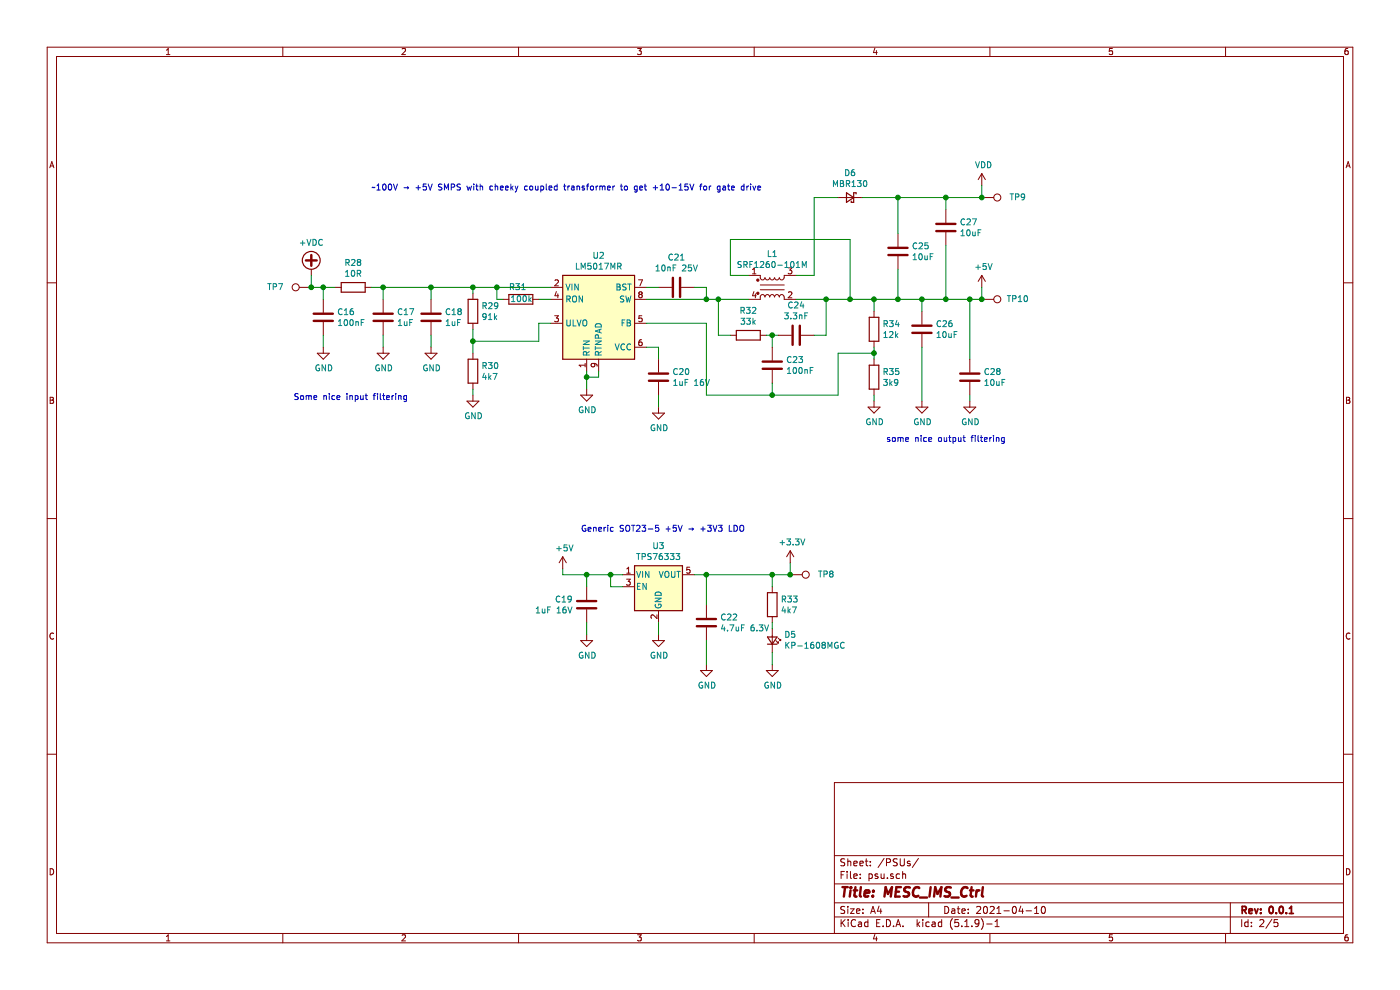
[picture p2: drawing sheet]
EESchema Schematic File Version 4
EELAYER 30 0
EELAYER END
$Descr A4 11693 8268
encoding utf-8
Sheet 2 5
Title "MESC_IMS_Ctrl"
Date "2021-04-10"
Rev "0.0.1"
Comp ""
Comment1 ""
Comment2 ""
Comment3 ""
Comment4 ""
$EndDescr
$Comp
L Regulator_Switching:LM5017MR U2
U 1 1
P 5000 2600
F 0 "U2" H 5000 3067 50  0000 C CNN
F 1 "LM5017MR" H 5000 2976 50  0000 C CNN
F 2 "Package_SO:SOIC-8-1EP_3.9x4.9mm_P1.27mm_EP2.95x4.9mm_Mask2.71x3.4mm_ThermalVias" H 5050 2150 50  0001 L CIN
F 3 "http://www.ti.com/lit/ds/symlink/lm5017.pdf" H 5000 2600 50  0001 C CNN
F 4 "C34355" H 5000 2600 50  0001 C CNN "LCSC"
	1    5000 2600
	1    0    0    -1  
$EndComp
$Comp
L power:GND #PWR0118
U 1 1
P 4900 3250
F 0 "#PWR0118" H 4900 3000 50  0001 C CNN
F 1 "GND" H 4905 3077 50  0000 C CNN
F 2 "" H 4900 3250 50  0001 C CNN
F 3 "" H 4900 3250 50  0001 C CNN
	1    4900 3250
	1    0    0    -1  
$EndComp
$Comp
L power:GND #PWR0119
U 1 1
P 2700 2900
F 0 "#PWR0119" H 2700 2650 50  0001 C CNN
F 1 "GND" H 2705 2727 50  0000 C CNN
F 2 "" H 2700 2900 50  0001 C CNN
F 3 "" H 2700 2900 50  0001 C CNN
	1    2700 2900
	1    0    0    -1  
$EndComp
$Comp
L power:GND #PWR0120
U 1 1
P 3200 2900
F 0 "#PWR0120" H 3200 2650 50  0001 C CNN
F 1 "GND" H 3205 2727 50  0000 C CNN
F 2 "" H 3200 2900 50  0001 C CNN
F 3 "" H 3200 2900 50  0001 C CNN
	1    3200 2900
	1    0    0    -1  
$EndComp
$Comp
L power:GND #PWR0121
U 1 1
P 3600 2900
F 0 "#PWR0121" H 3600 2650 50  0001 C CNN
F 1 "GND" H 3605 2727 50  0000 C CNN
F 2 "" H 3600 2900 50  0001 C CNN
F 3 "" H 3600 2900 50  0001 C CNN
	1    3600 2900
	1    0    0    -1  
$EndComp
$Comp
L power:GND #PWR0125
U 1 1
P 5900 5550
F 0 "#PWR0125" H 5900 5300 50  0001 C CNN
F 1 "GND" H 5905 5377 50  0000 C CNN
F 2 "" H 5900 5550 50  0001 C CNN
F 3 "" H 5900 5550 50  0001 C CNN
	1    5900 5550
	1    0    0    -1  
$EndComp
$Comp
L power:GND #PWR0126
U 1 1
P 4900 5300
F 0 "#PWR0126" H 4900 5050 50  0001 C CNN
F 1 "GND" H 4905 5127 50  0000 C CNN
F 2 "" H 4900 5300 50  0001 C CNN
F 3 "" H 4900 5300 50  0001 C CNN
	1    4900 5300
	1    0    0    -1  
$EndComp
$Comp
L power:GND #PWR0127
U 1 1
P 5500 5300
F 0 "#PWR0127" H 5500 5050 50  0001 C CNN
F 1 "GND" H 5505 5127 50  0000 C CNN
F 2 "" H 5500 5300 50  0001 C CNN
F 3 "" H 5500 5300 50  0001 C CNN
	1    5500 5300
	1    0    0    -1  
$EndComp
Wire Wire Line
	5500 5200 5500 5300
Wire Wire Line
	5000 3100 5000 3150
Wire Wire Line
	5000 3150 4900 3150
Wire Wire Line
	4900 3150 4900 3100
Wire Wire Line
	4900 3150 4900 3250
Connection ~ 4900 3150
$Comp
L Device:R R29
U 1 1
P 3950 2600
F 0 "R29" H 4020 2646 50  0000 L CNN
F 1 "91k" H 4020 2555 50  0000 L CNN
F 2 "Resistor_SMD:R_0402_1005Metric" V 3880 2600 50  0001 C CNN
F 3 "~" H 3950 2600 50  0001 C CNN
F 4 "C4147" H 3950 2600 50  0001 C CNN "LCSC"
	1    3950 2600
	1    0    0    -1  
$EndComp
$Comp
L Device:R R30
U 1 1
P 3950 3100
F 0 "R30" H 4020 3146 50  0000 L CNN
F 1 "4k7" H 4020 3055 50  0000 L CNN
F 2 "Resistor_SMD:R_0402_1005Metric" V 3880 3100 50  0001 C CNN
F 3 "~" H 3950 3100 50  0001 C CNN
F 4 "C25900" H 3950 3100 50  0001 C CNN "LCSC"
	1    3950 3100
	1    0    0    -1  
$EndComp
$Comp
L power:GND #PWR0128
U 1 1
P 3950 3300
F 0 "#PWR0128" H 3950 3050 50  0001 C CNN
F 1 "GND" H 3955 3127 50  0000 C CNN
F 2 "" H 3950 3300 50  0001 C CNN
F 3 "" H 3950 3300 50  0001 C CNN
	1    3950 3300
	1    0    0    -1  
$EndComp
Wire Wire Line
	3950 3300 3950 3250
Wire Wire Line
	3950 2950 3950 2850
Connection ~ 3950 2850
Wire Wire Line
	3950 2850 3950 2750
Wire Wire Line
	4600 2700 4500 2700
Wire Wire Line
	4500 2700 4500 2850
Wire Wire Line
	5200 4900 5100 4900
Wire Wire Line
	5100 4900 5100 4800
Wire Wire Line
	5100 4800 5200 4800
Wire Wire Line
	5100 4800 4900 4800
Connection ~ 5100 4800
$Comp
L power:+5V #PWR0129
U 1 1
P 4700 4750
F 0 "#PWR0129" H 4700 4600 50  0001 C CNN
F 1 "+5V" H 4715 4923 50  0000 C CNN
F 2 "" H 4700 4750 50  0001 C CNN
F 3 "" H 4700 4750 50  0001 C CNN
	1    4700 4750
	1    0    0    -1  
$EndComp
$Comp
L Device:C C19
U 1 1
P 4900 5050
F 0 "C19" H 5015 5096 50  0000 L CNN
F 1 "1uF 16V" H 5015 5005 50  0000 L CNN
F 2 "Capacitor_SMD:C_0603_1608Metric" H 4938 4900 50  0001 C CNN
F 3 "~" H 4900 5050 50  0001 C CNN
F 4 "C15849" H 4900 5050 50  0001 C CNN "LCSC"
	1    4900 5050
	-1   0    0    -1  
$EndComp
Wire Wire Line
	4900 4900 4900 4800
Connection ~ 4900 4800
Wire Wire Line
	4900 5200 4900 5300
Wire Wire Line
	4700 4750 4700 4800
Wire Wire Line
	4700 4800 4900 4800
$Comp
L Device:C C22
U 1 1
P 5900 5200
F 0 "C22" H 5785 5246 50  0000 R CNN
F 1 "4.7uF 6.3V" H 5785 5155 50  0000 R CNN
F 2 "Capacitor_SMD:C_0805_2012Metric" H 5938 5050 50  0001 C CNN
F 3 "~" H 5900 5200 50  0001 C CNN
F 4 "C1779" H 5900 5200 50  0001 C CNN "LCSC"
	1    5900 5200
	-1   0    0    -1  
$EndComp
Wire Wire Line
	5900 5050 5900 4800
Text Notes 4850 4450 0    50   ~ 0
Generic SOT23-5 +5V → +3V3 LDO
Text Notes 3100 1600 0    50   ~ 0
~~100V → +5V SMPS with cheeky coupled transformer to get +10-15V for gate drive
Text Notes 2450 3350 0    50   ~ 0
Some nice input filtering
Text Notes 7400 3700 0    50   ~ 0
some nice output filtering
$Comp
L power:+VDC #PWR0130
U 1 1
P 2600 2300
F 0 "#PWR0130" H 2600 2200 50  0001 C CNN
F 1 "+VDC" H 2600 2575 50  0000 C CNN
F 2 "" H 2600 2300 50  0001 C CNN
F 3 "" H 2600 2300 50  0001 C CNN
	1    2600 2300
	1    0    0    -1  
$EndComp
$Comp
L power:VDD #PWR038
U 1 1
P 8200 1550
F 0 "#PWR038" H 8200 1400 50  0001 C CNN
F 1 "VDD" H 8215 1723 50  0000 C CNN
F 2 "" H 8200 1550 50  0001 C CNN
F 3 "" H 8200 1550 50  0001 C CNN
	1    8200 1550
	1    0    0    -1  
$EndComp
$Comp
L Regulator_Linear:TPS76333 U3
U 1 1
P 5500 4900
F 0 "U3" H 5500 5242 50  0000 C CNN
F 1 "TPS76333" H 5500 5151 50  0000 C CNN
F 2 "Package_TO_SOT_SMD:SOT-23-5" H 5500 5225 50  0001 C CIN
F 3 "http://www.ti.com/lit/ds/symlink/tps763.pdf" H 5500 4900 50  0001 C CNN
F 4 "C160916" H 5500 4900 50  0001 C CNN "LCSC"
	1    5500 4900
	1    0    0    -1  
$EndComp
$Comp
L Device:C C21
U 1 1
P 5650 2400
F 0 "C21" V 5398 2400 50  0000 C CNN
F 1 "10nF 25V" V 5489 2400 50  0000 C CNN
F 2 "Capacitor_SMD:C_0603_1608Metric" H 5688 2250 50  0001 C CNN
F 3 "~" H 5650 2400 50  0001 C CNN
F 4 "C57112" H 5650 2400 50  0001 C CNN "LCSC"
	1    5650 2400
	0    1    1    0   
$EndComp
Wire Wire Line
	5400 2400 5500 2400
Wire Wire Line
	5400 2500 5900 2500
Wire Wire Line
	5900 2500 5900 2400
Wire Wire Line
	5900 2400 5800 2400
Connection ~ 5900 2500
$Comp
L Device:C C20
U 1 1
P 5500 3150
F 0 "C20" H 5615 3196 50  0000 L CNN
F 1 "1uF 16V" H 5615 3105 50  0000 L CNN
F 2 "Capacitor_SMD:C_0603_1608Metric" H 5538 3000 50  0001 C CNN
F 3 "~" H 5500 3150 50  0001 C CNN
F 4 "C15849" H 5500 3150 50  0001 C CNN "LCSC"
	1    5500 3150
	1    0    0    -1  
$EndComp
$Comp
L power:GND #PWR033
U 1 1
P 5500 3400
F 0 "#PWR033" H 5500 3150 50  0001 C CNN
F 1 "GND" H 5505 3227 50  0000 C CNN
F 2 "" H 5500 3400 50  0001 C CNN
F 3 "" H 5500 3400 50  0001 C CNN
	1    5500 3400
	1    0    0    -1  
$EndComp
Wire Wire Line
	5400 2900 5500 2900
Wire Wire Line
	5500 2900 5500 3000
Wire Wire Line
	5500 3300 5500 3400
$Comp
L Device:R R34
U 1 1
P 7300 2750
F 0 "R34" H 7370 2796 50  0000 L CNN
F 1 "12k" H 7370 2705 50  0000 L CNN
F 2 "Resistor_SMD:R_0402_1005Metric" V 7230 2750 50  0001 C CNN
F 3 "~" H 7300 2750 50  0001 C CNN
F 4 "C25752" H 7300 2750 50  0001 C CNN "LCSC"
	1    7300 2750
	1    0    0    -1  
$EndComp
$Comp
L Device:R R35
U 1 1
P 7300 3150
F 0 "R35" H 7370 3196 50  0000 L CNN
F 1 "3k9" H 7370 3105 50  0000 L CNN
F 2 "Resistor_SMD:R_0402_1005Metric" V 7230 3150 50  0001 C CNN
F 3 "~" H 7300 3150 50  0001 C CNN
F 4 "C51721" H 7300 3150 50  0001 C CNN "LCSC"
	1    7300 3150
	1    0    0    -1  
$EndComp
$Comp
L power:GND #PWR035
U 1 1
P 7300 3350
F 0 "#PWR035" H 7300 3100 50  0001 C CNN
F 1 "GND" H 7305 3177 50  0000 C CNN
F 2 "" H 7300 3350 50  0001 C CNN
F 3 "" H 7300 3350 50  0001 C CNN
	1    7300 3350
	1    0    0    -1  
$EndComp
Wire Wire Line
	7300 3300 7300 3350
Wire Wire Line
	7300 2600 7300 2500
$Comp
L Device:C C28
U 1 1
P 8100 3150
F 0 "C28" H 8215 3196 50  0000 L CNN
F 1 "10uF" H 8215 3105 50  0000 L CNN
F 2 "Capacitor_SMD:C_1206_3216Metric" H 8138 3000 50  0001 C CNN
F 3 "~" H 8100 3150 50  0001 C CNN
F 4 "C13585" H 8100 3150 50  0001 C CNN "LCSC"
	1    8100 3150
	1    0    0    -1  
$EndComp
$Comp
L power:GND #PWR036
U 1 1
P 7700 3350
F 0 "#PWR036" H 7700 3100 50  0001 C CNN
F 1 "GND" H 7705 3177 50  0000 C CNN
F 2 "" H 7700 3350 50  0001 C CNN
F 3 "" H 7700 3350 50  0001 C CNN
	1    7700 3350
	1    0    0    -1  
$EndComp
$Comp
L power:GND #PWR037
U 1 1
P 8100 3350
F 0 "#PWR037" H 8100 3100 50  0001 C CNN
F 1 "GND" H 8105 3177 50  0000 C CNN
F 2 "" H 8100 3350 50  0001 C CNN
F 3 "" H 8100 3350 50  0001 C CNN
	1    8100 3350
	1    0    0    -1  
$EndComp
Wire Wire Line
	8100 2500 8100 3000
Wire Wire Line
	8100 3300 8100 3350
$Comp
L power:+5V #PWR039
U 1 1
P 8200 2400
F 0 "#PWR039" H 8200 2250 50  0001 C CNN
F 1 "+5V" H 8215 2573 50  0000 C CNN
F 2 "" H 8200 2400 50  0001 C CNN
F 3 "" H 8200 2400 50  0001 C CNN
	1    8200 2400
	1    0    0    -1  
$EndComp
Wire Wire Line
	8200 2500 8200 2400
Wire Wire Line
	5400 2700 5900 2700
$Comp
L Device:C C16
U 1 1
P 2700 2650
F 0 "C16" H 2815 2696 50  0000 L CNN
F 1 "100nF" H 2815 2605 50  0000 L CNN
F 2 "Capacitor_SMD:C_0805_2012Metric" H 2738 2500 50  0001 C CNN
F 3 "~" H 2700 2650 50  0001 C CNN
F 4 "C28233" H 2700 2650 50  0001 C CNN "LCSC"
	1    2700 2650
	1    0    0    -1  
$EndComp
$Comp
L Device:C C17
U 1 1
P 3200 2650
F 0 "C17" H 3315 2696 50  0000 L CNN
F 1 "1uF" H 3315 2605 50  0000 L CNN
F 2 "Capacitor_SMD:C_1206_3216Metric" H 3238 2500 50  0001 C CNN
F 3 "~" H 3200 2650 50  0001 C CNN
F 4 "C13832" H 3200 2650 50  0001 C CNN "LCSC"
	1    3200 2650
	1    0    0    -1  
$EndComp
$Comp
L Device:R R28
U 1 1
P 2950 2400
F 0 "R28" V 2743 2400 50  0000 C CNN
F 1 "10R" V 2834 2400 50  0000 C CNN
F 2 "Resistor_SMD:R_0603_1608Metric" V 2880 2400 50  0001 C CNN
F 3 "~" H 2950 2400 50  0001 C CNN
F 4 "C22859" H 2950 2400 50  0001 C CNN "LCSC"
	1    2950 2400
	0    1    1    0   
$EndComp
Wire Wire Line
	2700 2800 2700 2900
Wire Wire Line
	3200 2800 3200 2900
$Comp
L Device:C C18
U 1 1
P 3600 2650
F 0 "C18" H 3715 2696 50  0000 L CNN
F 1 "1uF" H 3715 2605 50  0000 L CNN
F 2 "Capacitor_SMD:C_1206_3216Metric" H 3638 2500 50  0001 C CNN
F 3 "~" H 3600 2650 50  0001 C CNN
F 4 "C13832" H 3600 2650 50  0001 C CNN "LCSC"
	1    3600 2650
	1    0    0    -1  
$EndComp
Wire Wire Line
	3600 2800 3600 2900
Wire Wire Line
	3600 2400 3600 2500
Connection ~ 3600 2400
Wire Wire Line
	3600 2400 3200 2400
Wire Wire Line
	3200 2500 3200 2400
Connection ~ 3200 2400
Wire Wire Line
	3200 2400 3100 2400
Wire Wire Line
	2700 2500 2700 2400
Wire Wire Line
	2700 2400 2800 2400
Wire Wire Line
	2700 2400 2600 2400
Wire Wire Line
	2600 2400 2600 2300
Connection ~ 2700 2400
Wire Wire Line
	3950 2450 3950 2400
Connection ~ 3950 2400
Wire Wire Line
	3950 2400 3600 2400
Wire Wire Line
	3950 2850 4500 2850
Wire Wire Line
	4500 2500 4600 2500
Wire Wire Line
	5900 2500 6000 2500
Wire Wire Line
	6650 2500 6900 2500
Connection ~ 7300 2500
$Comp
L Device:L_Core_Iron_Coupled_1342 L1
U 1 1
P 6450 2400
F 0 "L1" H 6450 2681 50  0000 C CNN
F 1 "SRF1260-101M" H 6450 2590 50  0000 C CNN
F 2 "Inductor_SMD:L_Bourns_SRF1260" H 6450 2400 50  0001 C CNN
F 3 "~" H 6450 2400 50  0001 C CNN
F 4 "" H 6450 2400 50  0001 C CNN "LCSC"
	1    6450 2400
	1    0    0    -1  
$EndComp
$Comp
L Device:C C24
U 1 1
P 6650 2800
F 0 "C24" V 6398 2800 50  0000 C CNN
F 1 "3.3nF" V 6489 2800 50  0000 C CNN
F 2 "Capacitor_SMD:C_0402_1005Metric" H 6688 2650 50  0001 C CNN
F 3 "~" H 6650 2800 50  0001 C CNN
F 4 "C26404" H 6650 2800 50  0001 C CNN "LCSC"
	1    6650 2800
	0    1    1    0   
$EndComp
$Comp
L Device:R R32
U 1 1
P 6250 2800
F 0 "R32" V 6043 2800 50  0000 C CNN
F 1 "33k" V 6134 2800 50  0000 C CNN
F 2 "Resistor_SMD:R_0402_1005Metric" V 6180 2800 50  0001 C CNN
F 3 "~" H 6250 2800 50  0001 C CNN
F 4 "C25779" H 6250 2800 50  0001 C CNN "LCSC"
	1    6250 2800
	0    1    1    0   
$EndComp
Wire Wire Line
	6800 2800 6900 2800
Wire Wire Line
	6900 2800 6900 2500
Connection ~ 6900 2500
Wire Wire Line
	6900 2500 7100 2500
Wire Wire Line
	6100 2800 6000 2800
Wire Wire Line
	6000 2800 6000 2500
Connection ~ 6000 2500
Wire Wire Line
	6000 2500 6250 2500
Wire Wire Line
	6400 2800 6450 2800
$Comp
L Device:C C23
U 1 1
P 6450 3050
F 0 "C23" H 6565 3096 50  0000 L CNN
F 1 "100nF" H 6565 3005 50  0000 L CNN
F 2 "Capacitor_SMD:C_0402_1005Metric" H 6488 2900 50  0001 C CNN
F 3 "~" H 6450 3050 50  0001 C CNN
F 4 "C1525" H 6450 3050 50  0001 C CNN "LCSC"
	1    6450 3050
	1    0    0    -1  
$EndComp
Wire Wire Line
	7300 2900 7300 2950
Wire Wire Line
	5900 3300 6450 3300
Wire Wire Line
	7000 3300 7000 2950
Wire Wire Line
	7000 2950 7300 2950
Connection ~ 7300 2950
Wire Wire Line
	7300 2950 7300 3000
Wire Wire Line
	6450 2900 6450 2800
Connection ~ 6450 2800
Wire Wire Line
	6450 2800 6500 2800
Wire Wire Line
	6450 3200 6450 3300
Connection ~ 6450 3300
Wire Wire Line
	6450 3300 7000 3300
Wire Wire Line
	5900 2700 5900 3300
$Comp
L Device:C C25
U 1 1
P 7500 2100
F 0 "C25" H 7615 2146 50  0000 L CNN
F 1 "10uF" H 7615 2055 50  0000 L CNN
F 2 "Capacitor_SMD:C_1206_3216Metric" H 7538 1950 50  0001 C CNN
F 3 "~" H 7500 2100 50  0001 C CNN
F 4 "C13585" H 7500 2100 50  0001 C CNN "LCSC"
	1    7500 2100
	1    0    0    -1  
$EndComp
Wire Wire Line
	7500 2250 7500 2500
Wire Wire Line
	7500 1950 7500 1650
Wire Wire Line
	8200 1650 8200 1550
Wire Wire Line
	6650 2300 6800 2300
Wire Wire Line
	6800 2300 6800 1650
Wire Wire Line
	6800 1650 7000 1650
$Comp
L Device:D_Schottky_Small D6
U 1 1
P 7100 1650
F 0 "D6" H 7100 1857 50  0000 C CNN
F 1 "MBR130" H 7100 1766 50  0000 C CNN
F 2 "Diode_SMD:D_SOD-123" V 7100 1650 50  0001 C CNN
F 3 "~" V 7100 1650 50  0001 C CNN
F 4 "C126484" H 7100 1650 50  0001 C CNN "LCSC"
	1    7100 1650
	-1   0    0    -1  
$EndComp
Wire Wire Line
	6250 2300 6100 2300
Wire Wire Line
	6100 2300 6100 2000
Wire Wire Line
	6100 2000 7100 2000
Wire Wire Line
	7100 2000 7100 2500
Connection ~ 7100 2500
Wire Wire Line
	7100 2500 7300 2500
Connection ~ 7500 2500
Connection ~ 7500 1650
Wire Wire Line
	7200 1650 7500 1650
$Comp
L Device:R R31
U 1 1
P 4350 2500
F 0 "R31" V 4450 2450 50  0000 L CNN
F 1 "100k" V 4350 2400 50  0000 L CNN
F 2 "Resistor_SMD:R_0402_1005Metric" V 4280 2500 50  0001 C CNN
F 3 "~" H 4350 2500 50  0001 C CNN
F 4 "C25741" H 4350 2500 50  0001 C CNN "LCSC"
	1    4350 2500
	0    -1   -1   0   
$EndComp
Wire Wire Line
	3950 2400 4150 2400
Wire Wire Line
	4200 2500 4150 2500
Wire Wire Line
	4150 2500 4150 2400
Connection ~ 4150 2400
Wire Wire Line
	4150 2400 4600 2400
Wire Wire Line
	7300 2500 7500 2500
Wire Wire Line
	5900 5350 5900 5550
Wire Wire Line
	7900 1650 7900 1750
$Comp
L Device:C C27
U 1 1
P 7900 1900
F 0 "C27" H 8015 1946 50  0000 L CNN
F 1 "10uF" H 8015 1855 50  0000 L CNN
F 2 "Capacitor_SMD:C_1206_3216Metric" H 7938 1750 50  0001 C CNN
F 3 "~" H 7900 1900 50  0001 C CNN
F 4 "C13585" H 7900 1900 50  0001 C CNN "LCSC"
	1    7900 1900
	1    0    0    -1  
$EndComp
Wire Wire Line
	7900 2050 7900 2500
Wire Wire Line
	7500 2500 7700 2500
Connection ~ 7700 2500
Wire Wire Line
	7700 2900 7700 3350
Wire Wire Line
	7700 2500 7700 2600
$Comp
L Device:C C26
U 1 1
P 7700 2750
F 0 "C26" H 7815 2796 50  0000 L CNN
F 1 "10uF" H 7815 2705 50  0000 L CNN
F 2 "Capacitor_SMD:C_1206_3216Metric" H 7738 2600 50  0001 C CNN
F 3 "~" H 7700 2750 50  0001 C CNN
F 4 "C13585" H 7700 2750 50  0001 C CNN "LCSC"
	1    7700 2750
	1    0    0    -1  
$EndComp
Connection ~ 8100 2500
Connection ~ 7900 1650
Connection ~ 7900 2500
Wire Wire Line
	7900 2500 8100 2500
Wire Wire Line
	7500 1650 7900 1650
Wire Wire Line
	7700 2500 7900 2500
$Comp
L Connector:TestPoint TP?
U 1 1
P 8200 1650
AR Path="/609A4C8D" Ref="TP?"  Part="1" 
AR Path="/6071142D/609A4C8D" Ref="TP9"  Part="1" 
F 0 "TP9" V 8200 1950 50  0000 C CNN
F 1 "TestPoint" V 8304 1722 50  0001 C CNN
F 2 "TestPoint:TestPoint_Pad_D1.5mm" H 8400 1650 50  0001 C CNN
F 3 "~" H 8400 1650 50  0001 C CNN
F 4 "~" H 8200 1650 50  0001 C CNN "LCSC"
	1    8200 1650
	0    1    -1   0   
$EndComp
Wire Wire Line
	8100 2500 8200 2500
$Comp
L Connector:TestPoint TP?
U 1 1
P 8200 2500
AR Path="/609A7EA9" Ref="TP?"  Part="1" 
AR Path="/6071142D/609A7EA9" Ref="TP10"  Part="1" 
F 0 "TP10" V 8200 2800 50  0000 C CNN
F 1 "TestPoint" V 8304 2572 50  0001 C CNN
F 2 "TestPoint:TestPoint_Pad_D1.5mm" H 8400 2500 50  0001 C CNN
F 3 "~" H 8400 2500 50  0001 C CNN
F 4 "~" H 8200 2500 50  0001 C CNN "LCSC"
	1    8200 2500
	0    1    -1   0   
$EndComp
Connection ~ 8200 2500
$Comp
L Connector:TestPoint TP?
U 1 1
P 2600 2400
AR Path="/609A9CC5" Ref="TP?"  Part="1" 
AR Path="/6071142D/609A9CC5" Ref="TP7"  Part="1" 
F 0 "TP7" V 2600 2700 50  0000 C CNN
F 1 "TestPoint" V 2704 2472 50  0001 C CNN
F 2 "TestPoint:TestPoint_Pad_D1.5mm" H 2800 2400 50  0001 C CNN
F 3 "~" H 2800 2400 50  0001 C CNN
F 4 "~" H 2600 2400 50  0001 C CNN "LCSC"
	1    2600 2400
	0    -1   -1   0   
$EndComp
Connection ~ 2600 2400
Connection ~ 8200 1650
Wire Wire Line
	7900 1650 8200 1650
Connection ~ 6600 4800
$Comp
L Connector:TestPoint TP?
U 1 1
P 6600 4800
AR Path="/609A8742" Ref="TP?"  Part="1" 
AR Path="/6071142D/609A8742" Ref="TP8"  Part="1" 
F 0 "TP8" V 6600 5100 50  0000 C CNN
F 1 "TestPoint" V 6704 4872 50  0001 C CNN
F 2 "TestPoint:TestPoint_Pad_D1.5mm" H 6800 4800 50  0001 C CNN
F 3 "~" H 6800 4800 50  0001 C CNN
F 4 "~" H 6600 4800 50  0001 C CNN "LCSC"
	1    6600 4800
	0    1    -1   0   
$EndComp
Wire Wire Line
	6450 4800 6600 4800
Connection ~ 6450 4800
Wire Wire Line
	6450 4800 6450 4900
$Comp
L Device:LED_Small D5
U 1 1
P 6450 5350
F 0 "D5" V 6496 5448 50  0000 L CNN
F 1 "KP-1608MGC" V 6405 5448 50  0000 L CNN
F 2 "Diode_SMD:D_0603_1608Metric" V 6450 5350 50  0001 C CNN
F 3 "~" V 6450 5350 50  0001 C CNN
	1    6450 5350
	0    1    -1   0   
$EndComp
Wire Wire Line
	6450 5450 6450 5550
Wire Wire Line
	6450 5200 6450 5250
$Comp
L power:GND #PWR034
U 1 1
P 6450 5550
F 0 "#PWR034" H 6450 5300 50  0001 C CNN
F 1 "GND" H 6455 5377 50  0000 C CNN
F 2 "" H 6450 5550 50  0001 C CNN
F 3 "" H 6450 5550 50  0001 C CNN
	1    6450 5550
	1    0    0    -1  
$EndComp
$Comp
L Device:R R33
U 1 1
P 6450 5050
F 0 "R33" H 6520 5096 50  0000 L CNN
F 1 "4k7" H 6520 5005 50  0000 L CNN
F 2 "Resistor_SMD:R_0402_1005Metric" V 6380 5050 50  0001 C CNN
F 3 "~" H 6450 5050 50  0001 C CNN
F 4 "C25900" H 6450 5050 50  0001 C CNN "LCSC"
	1    6450 5050
	1    0    0    -1  
$EndComp
Wire Wire Line
	6600 4700 6600 4800
$Comp
L power:+3.3V #PWR0116
U 1 1
P 6600 4700
F 0 "#PWR0116" H 6600 4550 50  0001 C CNN
F 1 "+3.3V" H 6615 4873 50  0000 C CNN
F 2 "" H 6600 4700 50  0001 C CNN
F 3 "" H 6600 4700 50  0001 C CNN
	1    6600 4700
	1    0    0    -1  
$EndComp
Connection ~ 5900 4800
Wire Wire Line
	5900 4800 5800 4800
Wire Wire Line
	5900 4800 6450 4800
$EndSCHEMATC
